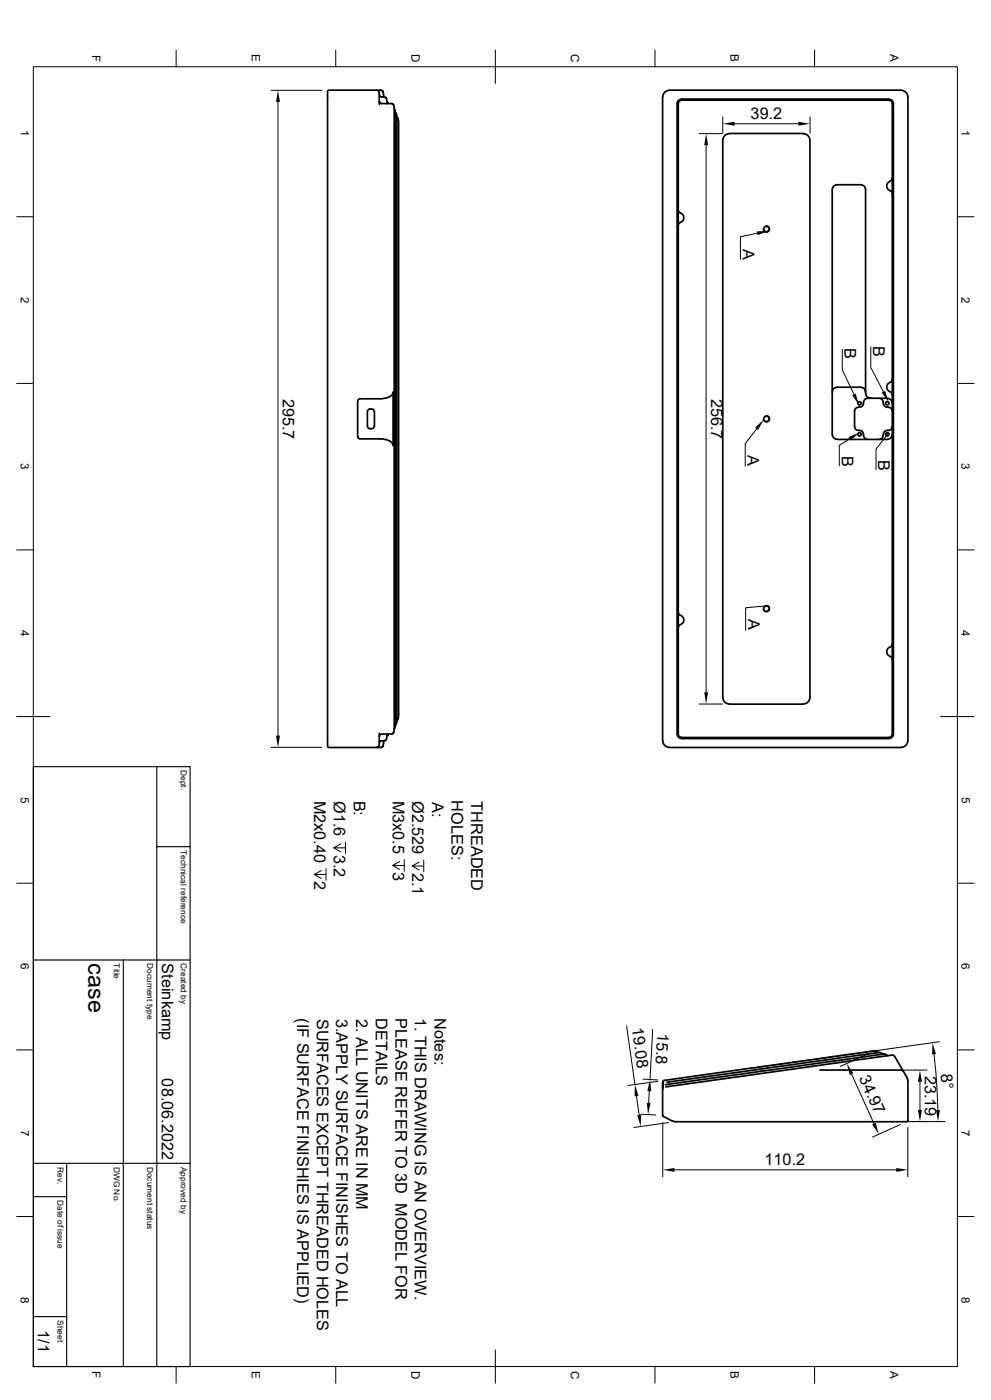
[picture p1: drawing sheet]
<svg xmlns="http://www.w3.org/2000/svg" width="297mm" height="420mm" viewBox="0 0 297 420" stroke-linecap="round" stroke-linejoin="round" font-family="sans-serif">
<g fill="none" stroke="#000" stroke-width=".51">
<path d="M98.2 27.4v196.5M98.5 27.1l-.3 .3M98.5 27.1h15.7l.6 .4 .2 1.6M113 27.1l.5 .2 .1 .4M113.7 27.7v3.6M113.7 30.4l.2 .5 .4 .1M113.7 28.4l.3 .6 1.4 .1 .3 .3 .3 1.7M114.3 31.1h3.2l.4 .3 .3 .9v186.7l-.3 .9-.4 .3h-3.2M116 30.5l.3 .6M118.2 32.6l.3 1.1v183.2l-.1 1.1-.2 .7M118.5 33.8l.4 .8 .1 1.1v180.7l-.5 1.1M119 35.2l.3 .5 .2 1v177.6l-.2 1.3-.3 .5"/>
<path d="M198.6 29.1v193.1M200.6 27.1h69.5M200.6 27.1a2.02 2.02 0 0 0-2 2M203.3 30.1l1-.4 62.1 .1a1.3 1.3 0 0 1 1.4 1.3v189.1a1.37 1.37 0 0 1-1.4 1.4l-62.1-.1a1.3 1.3 0 0 1-1.4-1.3v-189.1zM204.3 30.1h62.1M204.3 30.1l-.9 .5-.1 .5v189.1l.3 .7 .7 .3M266.4 30.1l.6 .1 .4 .9v189.1l-.4 .9-.6 .1M270.1 27.1a2.02 2.02 0 0 1 2 2M272.1 29.1v193.1M218.6 40h22.1M218.6 40.1a2.02 2.02 0 0 0-2 2v167.1a2.1 2.1 0 0 0 2 2h22.1a2.02 2.02 0 0 0 2-2v-167.1a2.02 2.02 0 0 0-2-2M266.7 54.4a1.49 1.49 0 0 0-.9 1.4 1.49 1.49 0 0 0 .9 1.4"/>
<path d="M266.8 57.2l.5 .4 .1 .5M267.4 53.4l-.1 .6-.5 .4M203.3 62.9a1.64 1.64 0 0 0 1.3 1.4 1.61 1.61 0 0 1-1 2.6l-.3 .7M107.4 119.8l.5-.1 6-.1a4.1 4.1 0 0 0 3.9-1.7v-.3v16a2.77 2.77 0 0 0-2.9-1.9h-7l-.5-.3-.2-.4v-10.7zM259.4 118v-61.1a1.45 1.45 0 0 0-1.5-1.5h-7a1.45 1.45 0 0 0-1.5 1.5v73.4a1.52 1.52 0 0 0 1.5 1.5h15a1.45 1.45 0 0 0 1.5-1.5M259.4 117.6a1.45 1.45 0 0 0-1.5-1.4h-7a1.45 1.45 0 0 0-1.5 1.4M259.5 118a1.45 1.45 0 0 0 1.4 1.5M260 119.5a1.48 1.48 0 0 0-1.3 1.8l-.3 .5-.5 .3a1.42 1.42 0 0 0-1.8 1.3v4.5a1.42 1.42 0 0 0 1.8 1.3l.7 .5a1.94 1.94 0 0 0 1.4 2.1M263.5 119.5a1.48 1.48 0 0 1 1.3 1.8l.3 .5 .5 .3a1.42 1.42 0 0 1 1.8 1.3M265.9 119.5a1.45 1.45 0 0 1 1.5 1.5M265.9 119.5h-5.9M266.7 114.7a1.49 1.49 0 0 0-.9 1.4 1.49 1.49 0 0 0 .9 1.4"/>
<path d="M266.8 117.6l.5 .3 .1 .6M267.4 113.7l-.1 .6-.5 .4M112.2 123.5a1.06 1.06 0 0 0-1.1-.8 1.06 1.06 0 0 0-1 .8v4.3a1.06 1.06 0 0 0 1 .8 1.06 1.06 0 0 0 1.1-.8M112.2 123.5v4.3M267.4 127.9a1.42 1.42 0 0 1-1.8 1.3l-.7 .5a1.94 1.94 0 0 1-1.4 2.1M203.3 183.6a1.54 1.54 0 0 0 1.3 1.4 1.66 1.66 0 0 1-1 2.6l-.3 .7M266.7 194.1a1.49 1.49 0 0 0-.9 1.4 1.49 1.49 0 0 0 .9 1.4M266.8 196.9l.5 .4 .1 .6M267.4 193.2l-.1 .5-.5 .4M113.7 220v3.6M98.2 223.9l.3 .3M113.6 223.6l-.1 .4-.5 .2"/>
<path d="M114.3 220.3l-.4 .1-.2 .5M115 222.2l-.1 1.4-.7 .6h-15.7M116 220.8h.1M116 220.2l-.3 1.7-.3 .3-1.4 .1-.3 .6M116.4 220.2l-.4 .6M198.6 222.2a2.02 2.02 0 0 0 2 2M200.6 224.2h69.5M204.3 221.2h62.1M272.1 222.2a2.02 2.02 0 0 1-2 2M262.1 315.3l-63 8.8-.4 .4 .1 .9M262.2 315.3l.6 .2M262.8 315.5l.6 .2"/>
<path d="M264.8 316.2l-1.3-.5-63.6 9M265 316.2l-65.5 9.2M265 316.2l.6 .3M265.6 316.4l.6 .3M198.6 324.7v9.9M198.6 334.6l.2 .3M198.8 325.6l-.2 .5M198.8 326.3l-.2 .5M198.8 334.9l3.6 1.6h68.2a1.09 1.09 0 0 0 1.5-.3M198.8 325.4h.1M198.9 325.3l-.1 .1M199.2 324.1l-.6 .6"/>
<path d="M245.7 321h24.5M270.2 321.1l.5 .3M270.7 321.4l1.1 1.8 .3 1M270.7 321.4l-2.6-4.6-.3-.2-.5-.1-67.8 9.6M272.1 324.2v12"/>
<circle cx="229.7" cy="68.7" r=".8"/>
<circle cx="229.7" cy="125.6" r=".8"/>
<circle cx="257.6" cy="121" r=".5"/>
<circle cx="257.6" cy="130.3" r=".5"/>
<circle cx="266" cy="130.3" r=".5"/>
<circle cx="266" cy="121" r=".5"/>
<circle cx="229.7" cy="182.6" r=".8"/>
</g>
<g fill="none" stroke="#000" stroke-width=".3">
<path d="M52.8 15v5M100.6 15v5M148.5 15v10M196.3 15v5M244.1 15v5M10 20h276.9v390h-276.9zM81.2 27.1h15.2M83.3 30.6v190.1M216.6 35.1v4.9M220.1 37.1h19.2M242.8 35.1v4.9M209.5 40.1h7"/>
<path d="M211.6 43.6v164.1M5 65h5M226.9 70l-5 1v6.8M229.5 67.7a1.03 1.03 0 0 1 1.2 .8 1.03 1.03 0 0 1-.8 1.2 1.03 1.03 0 0 1-1.2-.8M286.9 65h5M5 115h5M252.4 104.8v6.1l3.5 7.4M261 104.1v6.1l3.8 7.3M286.9 115h5M226.8 128.7l-3.4 4.4v6.8M229.5 124.6a1.03 1.03 0 0 1 1.2 .9 1.03 1.03 0 0 1-.8 1.2 1.03 1.03 0 0 1-1.2-.9M254.6 131.7l-3.1 1.9v6.1"/>
<path d="M266.3 129.9l-3.7 4.8v6.2M5 165h5M286.9 165h5M229.5 181.6a1.03 1.03 0 0 1 1.2 .8 1.03 1.03 0 0 1-.8 1.2 1.03 1.03 0 0 1-1.2-.8M229.9 181.7l-6.4 .6v6.8M5 215h10M209.5 211.2h7M281.9 215h10M81.2 224.2h15.2M100 254.3l2.2 1.3M102.2 253.2l-2.2 1.1h3.5M103.5 252.6v3.5"/>
<path d="M117.7 259.6l2.1 1.2M119.8 258.4l-2.1 1.2h3.5M121.2 257.9v3.5M123.5 259.8l2.1 1.2M125.6 258.6l-2.1 1.2h3.5M127 258.1v3.4M5 265h5M94.2 262.3l2.1 1.2M96.3 261.2l-2.1 1.1h3.5M97.7 260.6v3.5M286.9 265h5M5 315h5"/>
<path d="M187.8 307.7l2.5 17.6M195.6 308.8l-.8 15M260.2 316.1l-8.4 3.8M280 316.3l.5 5.5 .6 11.2M281.6 312.5l-54.4 7.7M286.9 315h5M190.8 328.8l.8 5.7M192.1 334.3l4.5 .2M192.7 323.7l4.4 .3M194.6 327.4l-.2 3.5M197.1 324.4l-8.9 1.2M198.6 336.7v16.4"/>
<path d="M200.4 336.8l-10.5 1.4M255.2 322.2l6.8 14.9M269.8 337.4l-8.3 3.7M270.7 321h7.1M272.1 338.2v14.9M272.2 336.5h11.1M275.7 324.5v8.5M202.1 350.9h66.5M5 365h5M286.9 365h5M52.8 410v5M100.6 410v5"/>
<path d="M148.5 405v10M196.3 410v5M244.1 410v5"/>
</g>
<path d="M10 230h47v180h-47zM47 230v180M47 254h10M10 288h47M37 288v122M10 359h10M10 349h47M20 349v61M10 395h10" fill="none" stroke="#000" stroke-width=".34"/>
<g fill="#000">
<path d="M83.3 27.1l.6 3.5h-1.2zM216.6 37.1l3.5-.6v1.2zM239.3 36.5l3.5 .6-3.5 .6zM211.6 40.1l.6 3.5h-1.1zM226.8 69.4l3.5-.1-3.3 1.3zM255.4 118.6l1.1-.5 .9 3.4zM264.2 117.8l1.1-.5 1.1 3.3zM226.3 128.3l2.6-2.4-1.7 3.1zM254.3 131.1l3.3-1.3-2.7 2.3zM211.1 207.7h1.1l-.6 3.5zM82.7 220.7h1.2l-.6 3.5zM279.5 312.8l1 3.4-1.1 .2z"/>
<path d="M190.3 325.3l1 3.4-1.1 .2zM191 334.6l1.2-.2-.2 3.5zM193.8 330.8l1.2 .1-.8 3.4zM194.8 323.8l.4 3.6-1.2-.1zM253.8 319l1.9 3-1 .5zM261.4 337.3l1.1-.5 .9 3.5zM275.1 333h1.2l-.6 3.5zM275.7 321l.6 3.5h-1.2zM280.5 333h1.2l-.6 3.5zM198.6 350.9l3.5-.5v1.1zM268.6 350.4l3.5 .5-3.5 .6z"/>
</g>
<text font-size="7" x="26.5" y="289" transform="rotate(90 26.5 289)">case</text>
<g font-size="4.9">
<text x="225" y="35.7">39.2</text>
<text x="222.6" y="74.5" transform="rotate(90 222.6 74.5)">A</text>
<text x="253.2" y="104.4" transform="rotate(90 253.2 104.4)">B</text>
<text x="261.7" y="103.7" transform="rotate(90 261.7 103.7)">B</text>
<text x="84.8" y="119.5" transform="rotate(90 84.8 119.5)">295.7</text>
<text x="213.1" y="119.5" transform="rotate(90 213.1 119.5)">256.7</text>
<text x="224" y="136.6" transform="rotate(90 224 136.6)">A</text>
<text x="252.3" y="136.7" transform="rotate(90 252.3 136.7)">B</text>
<text x="263.2" y="137.9" transform="rotate(90 263.2 137.9)">B</text>
<text x="224.2" y="185.8" transform="rotate(90 224.2 185.8)">A</text>
<text x="94.2" y="240.2" transform="rotate(90 94.2 240.2)">M2x0.40</text>
<text x="100" y="240.3" transform="rotate(90 100 240.3)">Ø1.6</text>
<text x="106" y="240.2" transform="rotate(90 106 240.2)">B:</text>
<text x="117.7" y="240.2" transform="rotate(90 117.7 240.2)">M3x0.5</text>
<text x="123.5" y="240.3" transform="rotate(90 123.5 240.3)">Ø2.529</text>
<text x="129.5" y="240.5" transform="rotate(90 129.5 240.5)">A:</text>
<text x="135.3" y="240.1" transform="rotate(90 135.3 240.1)">HOLES:</text>
<text x="141.2" y="240.4" transform="rotate(90 141.2 240.4)">THREADED</text>
<text x="100" y="256.5" transform="rotate(90 100 256.5)">3.2</text>
<text x="117.7" y="261.7" transform="rotate(90 117.7 261.7)">3</text>
<text x="123.5" y="261.9" transform="rotate(90 123.5 261.9)">2.1</text>
<text x="94.2" y="264.4" transform="rotate(90 94.2 264.4)">2</text>
<text x="48.5" y="289" transform="rotate(90 48.5 289)">Steinkamp</text>
<text x="89" y="305.5" transform="rotate(90 89 305.5)">(IF SURFACE FINISHIES IS APPLIED)</text>
<text x="94.9" y="305.6" transform="rotate(90 94.9 305.6)">SURFACES EXCEPT THREADED HOLES</text>
<text x="100.8" y="305.6" transform="rotate(90 100.8 305.6)">3.APPLY SURFACE FINISHES TO ALL</text>
<text x="106.7" y="305.6" transform="rotate(90 106.7 305.6)">2. ALL UNITS ARE IN MM</text>
<text x="112.6" y="305.4" transform="rotate(90 112.6 305.4)">DETAILS</text>
<text x="118.5" y="305.4" transform="rotate(90 118.5 305.4)">PLEASE REFER TO 3D MODEL FOR</text>
<text x="124.4" y="305.3" transform="rotate(90 124.4 305.3)">1. THIS DRAWING IS AN OVERVIEW.</text>
<text x="130.3" y="305.4" transform="rotate(90 130.3 305.4)">Notes:</text>
<text x="189.4" y="308.4" transform="rotate(82 189.4 308.4)">19.08</text>
<text x="197" y="309.8" transform="rotate(93 197 309.8)">15.8</text>
<text x="48.5" y="323.5" transform="rotate(90 48.5 323.5)">08.06.2022</text>
<text x="257.4" y="323.5" transform="rotate(66 257.4 323.5)">34.97</text>
<text x="277.2" y="322.7" transform="rotate(90 277.2 322.7)">23.19</text>
<text x="282" y="322.2" transform="rotate(86 282 322.2)">8°</text>
<text x="229.1" y="349.5">110.2</text>
<text x="11.3" y="399.1" transform="rotate(90 11.3 399.1)">1/1</text>
</g>
<g font-size="3.5">
<text x="27.6" y="16.4" transform="rotate(90 27.6 16.4)">F</text>
<text x="75.5" y="16.3" transform="rotate(90 75.5 16.3)">E</text>
<text x="123.3" y="16.3" transform="rotate(90 123.3 16.3)">D</text>
<text x="171.1" y="16.3" transform="rotate(90 171.1 16.3)">C</text>
<text x="218.9" y="16.3" transform="rotate(90 218.9 16.3)">B</text>
<text x="266.8" y="16.3" transform="rotate(90 266.8 16.3)">A</text>
<text x="6.2" y="39" transform="rotate(90 6.2 39)">1</text>
<text x="288.2" y="39" transform="rotate(90 288.2 39)">1</text>
<text x="6.2" y="89" transform="rotate(90 6.2 89)">2</text>
<text x="288.2" y="89" transform="rotate(90 288.2 89)">2</text>
<text x="6.3" y="139" transform="rotate(90 6.3 139)">3</text>
<text x="288.2" y="139" transform="rotate(90 288.2 139)">3</text>
<text x="6.2" y="189" transform="rotate(90 6.2 189)">4</text>
<text x="288.2" y="189" transform="rotate(90 288.2 189)">4</text>
<text x="6.3" y="239" transform="rotate(90 6.3 239)">5</text>
<text x="288.2" y="239" transform="rotate(90 288.2 239)">5</text>
<text x="6.3" y="289" transform="rotate(90 6.3 289)">6</text>
<text x="288.2" y="289" transform="rotate(90 288.2 289)">6</text>
<text x="6.3" y="339" transform="rotate(90 6.3 339)">7</text>
<text x="288.2" y="339" transform="rotate(90 288.2 339)">7</text>
<text x="6.3" y="389" transform="rotate(90 6.3 389)">8</text>
<text x="288.2" y="389" transform="rotate(90 288.2 389)">8</text>
<text x="27.6" y="411.4" transform="rotate(90 27.6 411.4)">F</text>
<text x="75.5" y="411.3" transform="rotate(90 75.5 411.3)">E</text>
<text x="123.3" y="411.2" transform="rotate(90 123.3 411.2)">D</text>
<text x="171.1" y="411.2" transform="rotate(90 171.1 411.2)">C</text>
<text x="218.9" y="411.3" transform="rotate(90 218.9 411.3)">B</text>
<text x="266.8" y="411.3" transform="rotate(90 266.8 411.3)">A</text>
</g>
<g font-size="2.5">
<text x="54.2" y="231" transform="rotate(90 54.2 231)">Dept.</text>
<text x="54.2" y="255" transform="rotate(90 54.2 255)">Technical reference</text>
<text x="34.2" y="289" transform="rotate(90 34.2 289)">Title</text>
<text x="44.2" y="289" transform="rotate(90 44.2 289)">Document type</text>
<text x="54.2" y="289" transform="rotate(90 54.2 289)">Created by</text>
<text x="17.2" y="350" transform="rotate(90 17.2 350)">Rev.</text>
<text x="34.2" y="350" transform="rotate(90 34.2 350)">DWG No.</text>
<text x="44.2" y="350" transform="rotate(90 44.2 350)">Document status</text>
<text x="54.2" y="350" transform="rotate(90 54.2 350)">Approved by</text>
<text x="17.2" y="360" transform="rotate(90 17.2 360)">Date of issue</text>
<text x="17.2" y="396" transform="rotate(90 17.2 396)">Sheet</text>
</g>
</svg>
